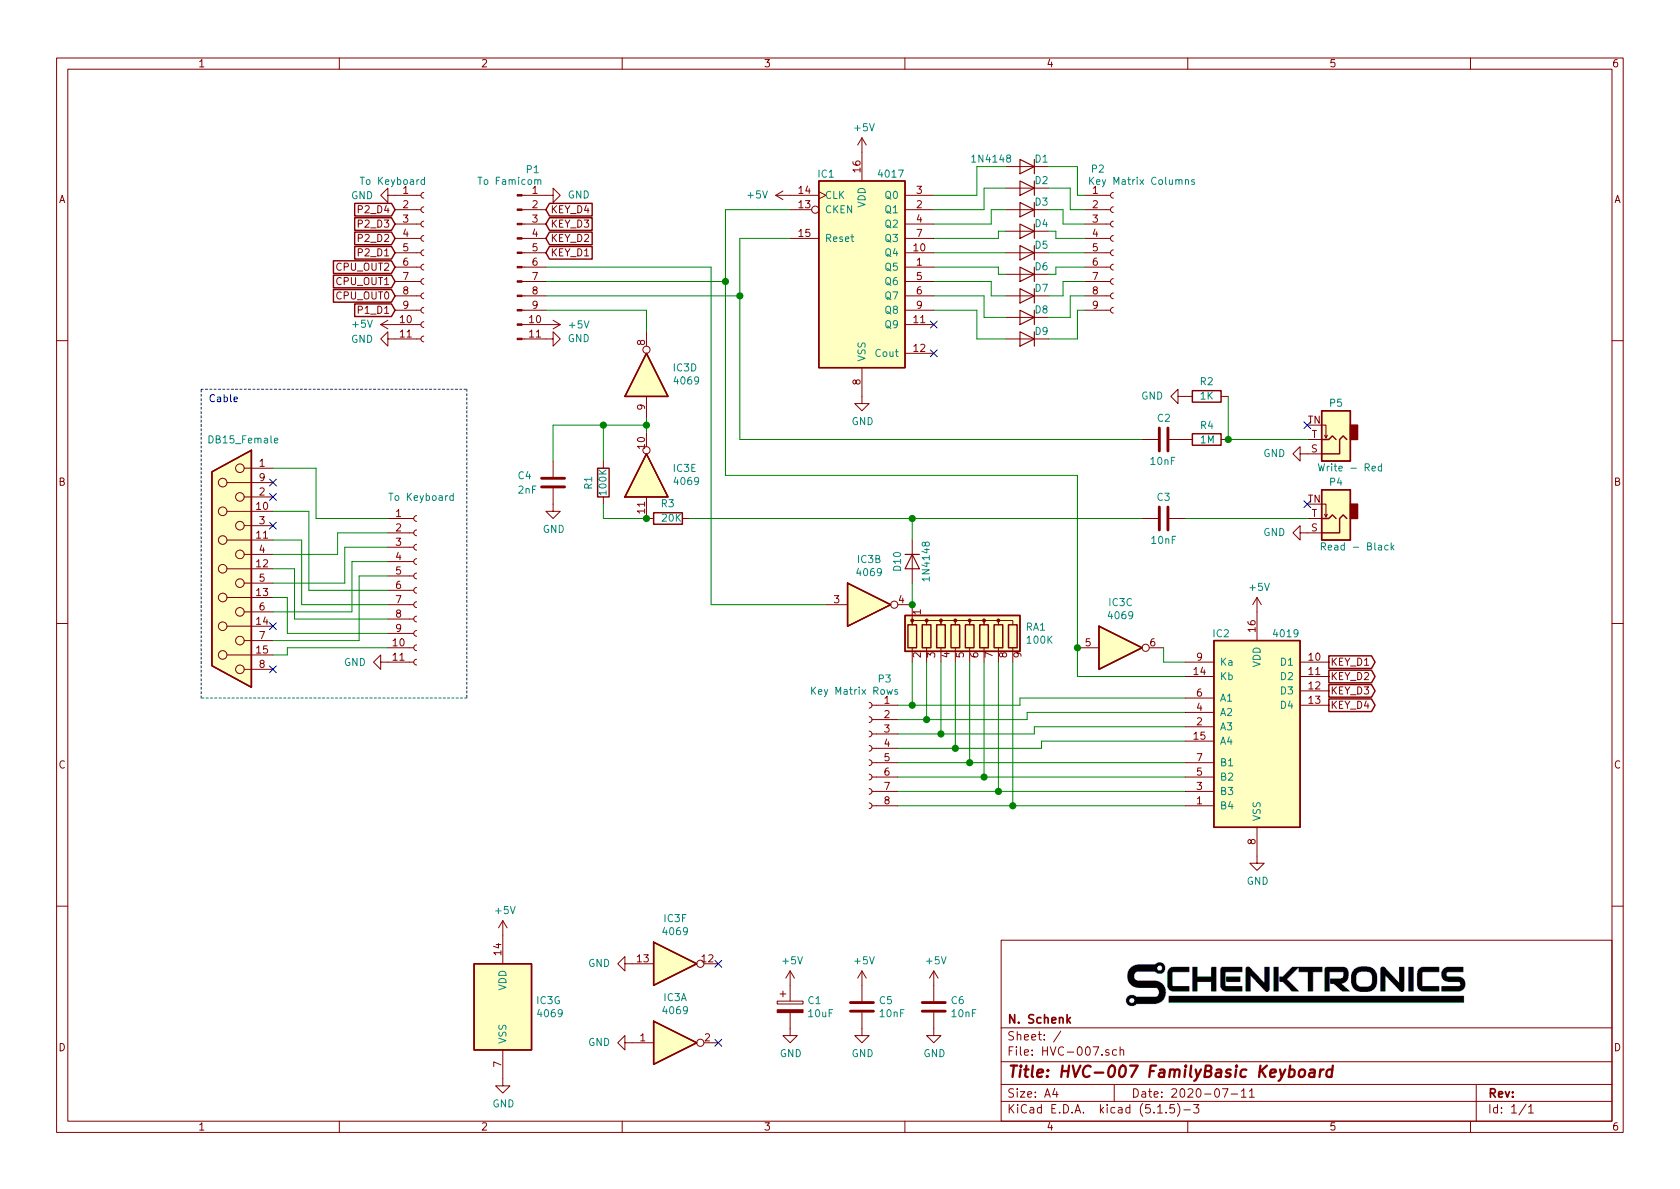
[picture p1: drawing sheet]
EESchema Schematic File Version 4
EELAYER 30 0
EELAYER END
$Descr A4 11693 8268
encoding utf-8
Sheet 1 1
Title "HVC-007 FamilyBasic Keyboard"
Date "2020-07-11"
Rev ""
Comp "N. Schenk"
Comment1 ""
Comment2 ""
Comment3 ""
Comment4 ""
$EndDescr
$Comp
L Connector:Conn_01x09_Female P2
U 1 1
P 7750 1750
F 0 "P2" H 7642 2335 50  0000 C CNN
F 1 "Key Matrix Columns" H 7950 2250 50  0000 C CNN
F 2 "" H 7750 1750 50  0001 C CNN
F 3 "~" H 7750 1750 50  0001 C CNN
	1    7750 1750
	1    0    0    -1  
$EndComp
$Comp
L Connector:Conn_01x08_Female P3
U 1 1
P 6050 5200
F 0 "P3" H 5942 5685 50  0000 C CNN
F 1 "Key Matrix Rows" H 6150 5600 50  0000 C CNN
F 2 "" H 6050 5200 50  0001 C CNN
F 3 "~" H 6050 5200 50  0001 C CNN
	1    6050 5200
	-1   0    0    -1  
$EndComp
$Comp
L 4xxx:4069 IC3
U 1 1
P 4700 7250
F 0 "IC3" H 4700 7567 50  0000 C CNN
F 1 "4069" H 4700 7476 50  0000 C CNN
F 2 "" H 4700 7250 50  0001 C CNN
F 3 "http://www.intersil.com/content/dam/Intersil/documents/cd40/cd4069ubms.pdf" H 4700 7250 50  0001 C CNN
	1    4700 7250
	1    0    0    -1  
$EndComp
$Comp
L 4xxx:4069 IC3
U 2 1
P 6050 4200
F 0 "IC3" H 6050 4517 50  0000 C CNN
F 1 "4069" H 6050 4426 50  0000 C CNN
F 2 "" H 6050 4200 50  0001 C CNN
F 3 "http://www.intersil.com/content/dam/Intersil/documents/cd40/cd4069ubms.pdf" H 6050 4200 50  0001 C CNN
	2    6050 4200
	1    0    0    -1  
$EndComp
$Comp
L 4xxx:4069 IC3
U 4 1
P 4500 2600
F 0 "IC3" V 4546 2420 50  0000 R CNN
F 1 "4069" V 4455 2420 50  0000 R CNN
F 2 "" H 4500 2600 50  0001 C CNN
F 3 "http://www.intersil.com/content/dam/Intersil/documents/cd40/cd4069ubms.pdf" H 4500 2600 50  0001 C CNN
	4    4500 2600
	0    -1   -1   0   
$EndComp
$Comp
L 4xxx:4069 IC3
U 5 1
P 4500 3300
F 0 "IC3" V 4546 3120 50  0000 R CNN
F 1 "4069" V 4455 3120 50  0000 R CNN
F 2 "" H 4500 3300 50  0001 C CNN
F 3 "http://www.intersil.com/content/dam/Intersil/documents/cd40/cd4069ubms.pdf" H 4500 3300 50  0001 C CNN
	5    4500 3300
	0    -1   -1   0   
$EndComp
$Comp
L 4xxx:4069 IC3
U 6 1
P 4700 6700
F 0 "IC3" H 4700 7017 50  0000 C CNN
F 1 "4069" H 4700 6926 50  0000 C CNN
F 2 "" H 4700 6700 50  0001 C CNN
F 3 "http://www.intersil.com/content/dam/Intersil/documents/cd40/cd4069ubms.pdf" H 4700 6700 50  0001 C CNN
	6    4700 6700
	1    0    0    -1  
$EndComp
$Comp
L 4xxx:4069 IC3
U 7 1
P 3500 7000
F 0 "IC3" H 3730 7046 50  0000 L CNN
F 1 "4069" H 3730 6955 50  0000 L CNN
F 2 "" H 3500 7000 50  0001 C CNN
F 3 "http://www.intersil.com/content/dam/Intersil/documents/cd40/cd4069ubms.pdf" H 3500 7000 50  0001 C CNN
	7    3500 7000
	1    0    0    -1  
$EndComp
$Comp
L 4xxx:4017 IC1
U 1 1
P 6000 1850
F 0 "IC1" H 5750 2500 50  0000 C CNN
F 1 "4017" H 6200 2500 50  0000 C CNN
F 2 "" H 6000 1850 50  0001 C CNN
F 3 "http://www.intersil.com/content/dam/Intersil/documents/cd40/cd4017bms-22bms.pdf" H 6000 1850 50  0001 C CNN
	1    6000 1850
	1    0    0    -1  
$EndComp
$Comp
L Device:D D1
U 1 1
P 7150 1150
F 0 "D1" H 7050 1100 50  0000 C CNN
F 1 "1N4148" H 7400 1100 50  0000 C CNN
F 2 "" H 7150 1150 50  0001 C CNN
F 3 "~" H 7150 1150 50  0001 C CNN
	1    7150 1150
	-1   0    0    1   
$EndComp
$Comp
L Device:C C5
U 1 1
P 6000 7000
F 0 "C5" H 6115 7046 50  0000 L CNN
F 1 "10nF" H 6115 6955 50  0000 L CNN
F 2 "" H 6038 6850 50  0001 C CNN
F 3 "~" H 6000 7000 50  0001 C CNN
	1    6000 7000
	1    0    0    -1  
$EndComp
$Comp
L Device:CP C1
U 1 1
P 5500 7000
F 0 "C1" H 5618 7046 50  0000 L CNN
F 1 "10uF" H 5618 6955 50  0000 L CNN
F 2 "" H 5538 6850 50  0001 C CNN
F 3 "~" H 5500 7000 50  0001 C CNN
	1    5500 7000
	1    0    0    -1  
$EndComp
$Comp
L Device:R R1
U 1 1
P 4200 3350
F 0 "R1" V 4300 3300 50  0000 L CNN
F 1 "100K" V 4200 3250 50  0000 L CNN
F 2 "" V 4130 3350 50  0001 C CNN
F 3 "~" H 4200 3350 50  0001 C CNN
	1    4200 3350
	-1   0    0    1   
$EndComp
$Comp
L Connector:Conn_01x11_Male P1
U 1 1
P 3600 1850
F 0 "P1" H 3708 2531 50  0000 C CNN
F 1 "To Famicom" H 3550 2450 50  0000 C CNN
F 2 "" H 3600 1850 50  0001 C CNN
F 3 "~" H 3600 1850 50  0001 C CNN
	1    3600 1850
	1    0    0    -1  
$EndComp
$Comp
L Device:R_Network08 RA1
U 1 1
P 6750 4400
F 0 "RA1" H 7138 4446 50  0000 L CNN
F 1 "100K" H 7138 4355 50  0000 L CNN
F 2 "Resistor_THT:R_Array_SIP9" V 7225 4400 50  0001 C CNN
F 3 "http://www.vishay.com/docs/31509/csc.pdf" H 6750 4400 50  0001 C CNN
	1    6750 4400
	1    0    0    -1  
$EndComp
$Comp
L Connector:AudioJack2_SwitchT P5
U 1 1
P 9300 3050
F 0 "P5" H 9300 2800 50  0000 C CNN
F 1 "Write - Red" H 9200 3250 50  0000 C CNN
F 2 "" H 9300 3050 50  0001 C CNN
F 3 "~" H 9300 3050 50  0001 C CNN
	1    9300 3050
	-1   0    0    1   
$EndComp
$Comp
L Device:D D2
U 1 1
P 7150 1300
F 0 "D2" H 7050 1250 50  0000 C CNN
F 1 "1N4148" H 7400 1250 50  0001 C CNN
F 2 "" H 7150 1300 50  0001 C CNN
F 3 "~" H 7150 1300 50  0001 C CNN
	1    7150 1300
	-1   0    0    1   
$EndComp
$Comp
L Device:D D3
U 1 1
P 7150 1450
F 0 "D3" H 7050 1400 50  0000 C CNN
F 1 "1N4148" H 7400 1400 50  0001 C CNN
F 2 "" H 7150 1450 50  0001 C CNN
F 3 "~" H 7150 1450 50  0001 C CNN
	1    7150 1450
	-1   0    0    1   
$EndComp
$Comp
L Device:D D4
U 1 1
P 7150 1600
F 0 "D4" H 7050 1550 50  0000 C CNN
F 1 "1N4148" H 7400 1550 50  0001 C CNN
F 2 "" H 7150 1600 50  0001 C CNN
F 3 "~" H 7150 1600 50  0001 C CNN
	1    7150 1600
	-1   0    0    1   
$EndComp
$Comp
L Device:D D5
U 1 1
P 7150 1750
F 0 "D5" H 7050 1700 50  0000 C CNN
F 1 "1N4148" H 7400 1700 50  0001 C CNN
F 2 "" H 7150 1750 50  0001 C CNN
F 3 "~" H 7150 1750 50  0001 C CNN
	1    7150 1750
	-1   0    0    1   
$EndComp
$Comp
L Device:D D6
U 1 1
P 7150 1900
F 0 "D6" H 7050 1850 50  0000 C CNN
F 1 "1N4148" H 7400 1850 50  0001 C CNN
F 2 "" H 7150 1900 50  0001 C CNN
F 3 "~" H 7150 1900 50  0001 C CNN
	1    7150 1900
	-1   0    0    1   
$EndComp
$Comp
L Device:D D7
U 1 1
P 7150 2050
F 0 "D7" H 7050 2000 50  0000 C CNN
F 1 "1N4148" H 7400 2000 50  0001 C CNN
F 2 "" H 7150 2050 50  0001 C CNN
F 3 "~" H 7150 2050 50  0001 C CNN
	1    7150 2050
	-1   0    0    1   
$EndComp
$Comp
L Device:D D8
U 1 1
P 7150 2200
F 0 "D8" H 7050 2150 50  0000 C CNN
F 1 "1N4148" H 7400 2150 50  0001 C CNN
F 2 "" H 7150 2200 50  0001 C CNN
F 3 "~" H 7150 2200 50  0001 C CNN
	1    7150 2200
	-1   0    0    1   
$EndComp
$Comp
L Device:D D9
U 1 1
P 7150 2350
F 0 "D9" H 7050 2300 50  0000 C CNN
F 1 "1N4148" H 7400 2300 50  0001 C CNN
F 2 "" H 7150 2350 50  0001 C CNN
F 3 "~" H 7150 2350 50  0001 C CNN
	1    7150 2350
	-1   0    0    1   
$EndComp
Wire Wire Line
	7550 1750 7300 1750
Wire Wire Line
	7550 1850 7350 1850
Wire Wire Line
	7350 1850 7350 1900
Wire Wire Line
	7350 1900 7300 1900
Wire Wire Line
	7550 1650 7350 1650
Wire Wire Line
	7350 1650 7350 1600
Wire Wire Line
	7350 1600 7300 1600
Wire Wire Line
	7550 1550 7400 1550
Wire Wire Line
	7400 1550 7400 1450
Wire Wire Line
	7400 1450 7300 1450
Wire Wire Line
	7550 1450 7450 1450
Wire Wire Line
	7450 1450 7450 1300
Wire Wire Line
	7450 1300 7300 1300
Wire Wire Line
	7550 1350 7500 1350
Wire Wire Line
	7500 1350 7500 1150
Wire Wire Line
	7500 1150 7300 1150
Wire Wire Line
	7550 1950 7400 1950
Wire Wire Line
	7400 1950 7400 2050
Wire Wire Line
	7400 2050 7300 2050
Wire Wire Line
	7550 2050 7450 2050
Wire Wire Line
	7450 2050 7450 2200
Wire Wire Line
	7450 2200 7300 2200
Wire Wire Line
	7550 2150 7500 2150
Wire Wire Line
	7500 2150 7500 2350
Wire Wire Line
	7500 2350 7300 2350
$Comp
L power:GND #PWR?
U 1 1
P 3800 1350
F 0 "#PWR?" H 3800 1100 50  0001 C CNN
F 1 "GND" V 3800 1200 50  0000 R CNN
F 2 "" H 3800 1350 50  0001 C CNN
F 3 "" H 3800 1350 50  0001 C CNN
	1    3800 1350
	0    -1   -1   0   
$EndComp
$Comp
L power:GND #PWR?
U 1 1
P 3800 2350
F 0 "#PWR?" H 3800 2100 50  0001 C CNN
F 1 "GND" V 3800 2200 50  0000 R CNN
F 2 "" H 3800 2350 50  0001 C CNN
F 3 "" H 3800 2350 50  0001 C CNN
	1    3800 2350
	0    -1   -1   0   
$EndComp
$Comp
L power:+5V #PWR?
U 1 1
P 3800 2250
F 0 "#PWR?" H 3800 2100 50  0001 C CNN
F 1 "+5V" V 3800 2400 50  0000 L CNN
F 2 "" H 3800 2250 50  0001 C CNN
F 3 "" H 3800 2250 50  0001 C CNN
	1    3800 2250
	0    1    1    0   
$EndComp
$Comp
L power:+5V #PWR?
U 1 1
P 6000 1050
F 0 "#PWR?" H 6000 900 50  0001 C CNN
F 1 "+5V" H 6015 1223 50  0000 C CNN
F 2 "" H 6000 1050 50  0001 C CNN
F 3 "" H 6000 1050 50  0001 C CNN
	1    6000 1050
	1    0    0    -1  
$EndComp
$Comp
L power:GND #PWR?
U 1 1
P 6000 2750
F 0 "#PWR?" H 6000 2500 50  0001 C CNN
F 1 "GND" H 6005 2577 50  0000 C CNN
F 2 "" H 6000 2750 50  0001 C CNN
F 3 "" H 6000 2750 50  0001 C CNN
	1    6000 2750
	1    0    0    -1  
$EndComp
Wire Wire Line
	7000 1600 6950 1600
Wire Wire Line
	6950 1600 6950 1650
Wire Wire Line
	7000 1900 6950 1900
Wire Wire Line
	6950 1900 6950 1850
Wire Wire Line
	7000 2050 6900 2050
Wire Wire Line
	6900 2050 6900 1950
Wire Wire Line
	7000 2200 6850 2200
Wire Wire Line
	6850 2200 6850 2050
Wire Wire Line
	7000 2350 6800 2350
Wire Wire Line
	6800 2350 6800 2150
Wire Wire Line
	7000 1450 6900 1450
Wire Wire Line
	6900 1450 6900 1550
Wire Wire Line
	7000 1300 6850 1300
Wire Wire Line
	6850 1300 6850 1450
Wire Wire Line
	7000 1150 6800 1150
Wire Wire Line
	6800 1150 6800 1350
Wire Wire Line
	6500 1350 6800 1350
Wire Wire Line
	6500 1450 6850 1450
Wire Wire Line
	6500 1550 6900 1550
Wire Wire Line
	6500 1650 6950 1650
Wire Wire Line
	6500 1750 7000 1750
Wire Wire Line
	6500 1850 6950 1850
Wire Wire Line
	6500 1950 6900 1950
Wire Wire Line
	6500 2050 6850 2050
Wire Wire Line
	6500 2150 6800 2150
Wire Wire Line
	6350 4600 6350 4900
Wire Wire Line
	6450 4600 6450 5000
Wire Wire Line
	6550 4600 6550 5100
Wire Wire Line
	6650 4600 6650 5200
Wire Wire Line
	6750 4600 6750 5300
Wire Wire Line
	6850 4600 6850 5400
Wire Wire Line
	6950 4600 6950 5500
Wire Wire Line
	7050 4600 7050 5600
NoConn ~ 6500 2250
NoConn ~ 6500 2450
Wire Wire Line
	5050 1950 5050 1450
Wire Wire Line
	5050 1450 5500 1450
$Comp
L power:+5V #PWR?
U 1 1
P 5500 1350
F 0 "#PWR?" H 5500 1200 50  0001 C CNN
F 1 "+5V" V 5500 1500 50  0000 L CNN
F 2 "" H 5500 1350 50  0001 C CNN
F 3 "" H 5500 1350 50  0001 C CNN
	1    5500 1350
	0    -1   -1   0   
$EndComp
Wire Wire Line
	3800 2050 5150 2050
Wire Wire Line
	5150 2050 5150 1650
Wire Wire Line
	5150 1650 5500 1650
Wire Wire Line
	3800 1950 5050 1950
Wire Wire Line
	3800 1850 4950 1850
$Comp
L Device:C C4
U 1 1
P 3850 3350
F 0 "C4" H 3600 3400 50  0000 L CNN
F 1 "2nF" H 3600 3300 50  0000 L CNN
F 2 "" H 3888 3200 50  0001 C CNN
F 3 "~" H 3850 3350 50  0001 C CNN
	1    3850 3350
	1    0    0    -1  
$EndComp
$Comp
L Device:C C6
U 1 1
P 6500 7000
F 0 "C6" H 6615 7046 50  0000 L CNN
F 1 "10nF" H 6615 6955 50  0000 L CNN
F 2 "" H 6538 6850 50  0001 C CNN
F 3 "~" H 6500 7000 50  0001 C CNN
	1    6500 7000
	1    0    0    -1  
$EndComp
$Comp
L Device:C C3
U 1 1
P 8100 3600
F 0 "C3" V 7950 3600 50  0000 C CNN
F 1 "10nF" V 8250 3600 50  0000 C CNN
F 2 "" H 8138 3450 50  0001 C CNN
F 3 "~" H 8100 3600 50  0001 C CNN
	1    8100 3600
	0    1    1    0   
$EndComp
$Comp
L Device:C C2
U 1 1
P 8100 3050
F 0 "C2" V 7950 3000 50  0000 L CNN
F 1 "10nF" V 8250 2950 50  0000 L CNN
F 2 "" H 8138 2900 50  0001 C CNN
F 3 "~" H 8100 3050 50  0001 C CNN
	1    8100 3050
	0    1    1    0   
$EndComp
$Comp
L Device:R R2
U 1 1
P 8400 2750
F 0 "R2" V 8500 2750 50  0000 C CNN
F 1 "1K" V 8400 2750 50  0000 C CNN
F 2 "" V 8330 2750 50  0001 C CNN
F 3 "~" H 8400 2750 50  0001 C CNN
	1    8400 2750
	0    -1   -1   0   
$EndComp
$Comp
L Device:R R3
U 1 1
P 4650 3600
F 0 "R3" V 4750 3550 50  0000 L CNN
F 1 "20K" V 4650 3500 50  0000 L CNN
F 2 "" V 4580 3600 50  0001 C CNN
F 3 "~" H 4650 3600 50  0001 C CNN
	1    4650 3600
	0    -1   -1   0   
$EndComp
$Comp
L Device:R R4
U 1 1
P 8400 3050
F 0 "R4" V 8300 3000 50  0000 L CNN
F 1 "1M" V 8400 3000 50  0000 L CNN
F 2 "" V 8330 3050 50  0001 C CNN
F 3 "~" H 8400 3050 50  0001 C CNN
	1    8400 3050
	0    1    1    0   
$EndComp
$Comp
L Device:D D10
U 1 1
P 6350 3900
F 0 "D10" H 6350 3800 50  0000 C CNN
F 1 "1N4148" H 6350 4000 50  0000 C CNN
F 2 "" H 6350 3900 50  0001 C CNN
F 3 "~" H 6350 3900 50  0001 C CNN
	1    6350 3900
	0    1    1    0   
$EndComp
$Comp
L _NTSCustom:4019 IC2
U 1 1
P 8750 5050
F 0 "IC2" H 8500 5700 50  0000 C CNN
F 1 "4019" H 8950 5700 50  0000 C CNN
F 2 "" H 8750 5050 50  0001 C CNN
F 3 "https://www.ti.com/lit/ds/symlink/cd4019b.pdf" H 8750 5050 50  0001 C CNN
	1    8750 5050
	1    0    0    -1  
$EndComp
$Comp
L power:GND #PWR?
U 1 1
P 8750 5950
F 0 "#PWR?" H 8750 5700 50  0001 C CNN
F 1 "GND" H 8755 5777 50  0000 C CNN
F 2 "" H 8750 5950 50  0001 C CNN
F 3 "" H 8750 5950 50  0001 C CNN
	1    8750 5950
	1    0    0    -1  
$EndComp
$Comp
L power:+5V #PWR?
U 1 1
P 8750 4250
F 0 "#PWR?" H 8750 4100 50  0001 C CNN
F 1 "+5V" H 8765 4423 50  0000 C CNN
F 2 "" H 8750 4250 50  0001 C CNN
F 3 "" H 8750 4250 50  0001 C CNN
	1    8750 4250
	1    0    0    -1  
$EndComp
Wire Wire Line
	6250 4900 6350 4900
Wire Wire Line
	6250 5000 6450 5000
Wire Wire Line
	6250 5100 6550 5100
Wire Wire Line
	6250 5200 6650 5200
Wire Wire Line
	6250 5300 6750 5300
Wire Wire Line
	6250 5400 6850 5400
Wire Wire Line
	6250 5500 6950 5500
Wire Wire Line
	6250 5600 7050 5600
Wire Wire Line
	7050 5600 8250 5600
Connection ~ 7050 5600
Wire Wire Line
	6550 5100 7200 5100
Wire Wire Line
	7200 5100 7200 5050
Wire Wire Line
	7200 5050 8250 5050
Connection ~ 6550 5100
Wire Wire Line
	6950 5500 8250 5500
Connection ~ 6950 5500
Wire Wire Line
	6450 5000 7150 5000
Wire Wire Line
	7150 5000 7150 4950
Wire Wire Line
	7150 4950 8250 4950
Connection ~ 6450 5000
Wire Wire Line
	6850 5400 8250 5400
Connection ~ 6850 5400
Wire Wire Line
	6350 4900 7100 4900
Wire Wire Line
	7100 4900 7100 4850
Wire Wire Line
	7100 4850 8250 4850
Connection ~ 6350 4900
Wire Wire Line
	6750 5300 8250 5300
Connection ~ 6750 5300
Wire Wire Line
	6650 5200 7250 5200
Wire Wire Line
	7250 5200 7250 5150
Wire Wire Line
	7250 5150 8250 5150
Connection ~ 6650 5200
$Comp
L 4xxx:4069 IC3
U 3 1
P 7800 4500
F 0 "IC3" H 7800 4817 50  0000 C CNN
F 1 "4069" H 7800 4726 50  0000 C CNN
F 2 "" H 7800 4500 50  0001 C CNN
F 3 "http://www.intersil.com/content/dam/Intersil/documents/cd40/cd4069ubms.pdf" H 7800 4500 50  0001 C CNN
	3    7800 4500
	1    0    0    -1  
$EndComp
Wire Wire Line
	8100 4600 8250 4600
Wire Wire Line
	8250 4700 7500 4700
Wire Wire Line
	7500 4700 7500 4500
Text GLabel 3800 1750 2    50   Input ~ 0
KEY_D1
Text GLabel 9250 4600 2    50   Output ~ 0
KEY_D1
Text GLabel 3800 1650 2    50   Input ~ 0
KEY_D2
Text GLabel 9250 4700 2    50   Output ~ 0
KEY_D2
Text GLabel 9250 4800 2    50   Output ~ 0
KEY_D3
Text GLabel 3800 1550 2    50   Input ~ 0
KEY_D3
Text GLabel 9250 4900 2    50   Output ~ 0
KEY_D4
Text GLabel 3800 1450 2    50   Input ~ 0
KEY_D4
Wire Wire Line
	5050 1950 5050 3300
Wire Wire Line
	5050 3300 7500 3300
Connection ~ 5050 1950
Wire Wire Line
	3800 2150 4500 2150
Wire Wire Line
	4500 2150 4500 2300
$Comp
L power:GND #PWR?
U 1 1
P 3500 7500
F 0 "#PWR?" H 3500 7250 50  0001 C CNN
F 1 "GND" H 3505 7327 50  0000 C CNN
F 2 "" H 3500 7500 50  0001 C CNN
F 3 "" H 3500 7500 50  0001 C CNN
	1    3500 7500
	1    0    0    -1  
$EndComp
$Comp
L power:+5V #PWR?
U 1 1
P 3500 6500
F 0 "#PWR?" H 3500 6350 50  0001 C CNN
F 1 "+5V" H 3515 6673 50  0000 C CNN
F 2 "" H 3500 6500 50  0001 C CNN
F 3 "" H 3500 6500 50  0001 C CNN
	1    3500 6500
	1    0    0    -1  
$EndComp
$Comp
L power:+5V #PWR?
U 1 1
P 5500 6850
F 0 "#PWR?" H 5500 6700 50  0001 C CNN
F 1 "+5V" H 5515 7023 50  0000 C CNN
F 2 "" H 5500 6850 50  0001 C CNN
F 3 "" H 5500 6850 50  0001 C CNN
	1    5500 6850
	1    0    0    -1  
$EndComp
$Comp
L power:GND #PWR?
U 1 1
P 5500 7150
F 0 "#PWR?" H 5500 6900 50  0001 C CNN
F 1 "GND" H 5505 6977 50  0000 C CNN
F 2 "" H 5500 7150 50  0001 C CNN
F 3 "" H 5500 7150 50  0001 C CNN
	1    5500 7150
	1    0    0    -1  
$EndComp
$Comp
L power:GND #PWR?
U 1 1
P 6000 7150
F 0 "#PWR?" H 6000 6900 50  0001 C CNN
F 1 "GND" H 6005 6977 50  0000 C CNN
F 2 "" H 6000 7150 50  0001 C CNN
F 3 "" H 6000 7150 50  0001 C CNN
	1    6000 7150
	1    0    0    -1  
$EndComp
$Comp
L power:+5V #PWR?
U 1 1
P 6000 6850
F 0 "#PWR?" H 6000 6700 50  0001 C CNN
F 1 "+5V" H 6015 7023 50  0000 C CNN
F 2 "" H 6000 6850 50  0001 C CNN
F 3 "" H 6000 6850 50  0001 C CNN
	1    6000 6850
	1    0    0    -1  
$EndComp
$Comp
L power:GND #PWR?
U 1 1
P 6500 7150
F 0 "#PWR?" H 6500 6900 50  0001 C CNN
F 1 "GND" H 6505 6977 50  0000 C CNN
F 2 "" H 6500 7150 50  0001 C CNN
F 3 "" H 6500 7150 50  0001 C CNN
	1    6500 7150
	1    0    0    -1  
$EndComp
$Comp
L power:+5V #PWR?
U 1 1
P 6500 6850
F 0 "#PWR?" H 6500 6700 50  0001 C CNN
F 1 "+5V" H 6515 7023 50  0000 C CNN
F 2 "" H 6500 6850 50  0001 C CNN
F 3 "" H 6500 6850 50  0001 C CNN
	1    6500 6850
	1    0    0    -1  
$EndComp
$Comp
L power:GND #PWR?
U 1 1
P 4400 7250
F 0 "#PWR?" H 4400 7000 50  0001 C CNN
F 1 "GND" V 4400 7100 50  0000 R CNN
F 2 "" H 4400 7250 50  0001 C CNN
F 3 "" H 4400 7250 50  0001 C CNN
	1    4400 7250
	0    1    -1   0   
$EndComp
NoConn ~ 9100 2950
NoConn ~ 9100 3500
$Comp
L power:GND #PWR?
U 1 1
P 9100 3700
F 0 "#PWR?" H 9100 3450 50  0001 C CNN
F 1 "GND" V 9100 3550 50  0000 R CNN
F 2 "" H 9100 3700 50  0001 C CNN
F 3 "" H 9100 3700 50  0001 C CNN
	1    9100 3700
	0    1    -1   0   
$EndComp
$Comp
L power:GND #PWR?
U 1 1
P 9100 3150
F 0 "#PWR?" H 9100 2900 50  0001 C CNN
F 1 "GND" V 9100 3000 50  0000 R CNN
F 2 "" H 9100 3150 50  0001 C CNN
F 3 "" H 9100 3150 50  0001 C CNN
	1    9100 3150
	0    1    -1   0   
$EndComp
$Comp
L power:GND #PWR?
U 1 1
P 8250 2750
F 0 "#PWR?" H 8250 2500 50  0001 C CNN
F 1 "GND" V 8250 2600 50  0000 R CNN
F 2 "" H 8250 2750 50  0001 C CNN
F 3 "" H 8250 2750 50  0001 C CNN
	1    8250 2750
	0    1    -1   0   
$EndComp
Wire Wire Line
	4500 2900 4500 2950
$Comp
L power:GND #PWR?
U 1 1
P 3850 3500
F 0 "#PWR?" H 3850 3250 50  0001 C CNN
F 1 "GND" H 3855 3327 50  0000 C CNN
F 2 "" H 3850 3500 50  0001 C CNN
F 3 "" H 3850 3500 50  0001 C CNN
	1    3850 3500
	1    0    0    -1  
$EndComp
$Comp
L power:GND #PWR?
U 1 1
P 4400 6700
F 0 "#PWR?" H 4400 6450 50  0001 C CNN
F 1 "GND" V 4400 6550 50  0000 R CNN
F 2 "" H 4400 6700 50  0001 C CNN
F 3 "" H 4400 6700 50  0001 C CNN
	1    4400 6700
	0    1    -1   0   
$EndComp
NoConn ~ 5000 6700
NoConn ~ 5000 7250
Wire Wire Line
	4950 4200 5750 4200
Wire Wire Line
	4950 1850 4950 4200
Wire Wire Line
	4200 3200 4200 2950
Wire Wire Line
	4200 2950 4500 2950
Connection ~ 4500 2950
Wire Wire Line
	4500 2950 4500 3000
Wire Wire Line
	4200 3500 4200 3600
Wire Wire Line
	4200 3600 4500 3600
Connection ~ 4500 3600
Wire Wire Line
	4800 3600 6350 3600
Connection ~ 6350 4200
Wire Wire Line
	6350 4050 6350 4200
Wire Wire Line
	6350 3750 6350 3600
$Comp
L Connector:AudioJack2_SwitchT P4
U 1 1
P 9300 3600
F 0 "P4" H 9300 3350 50  0000 C CNN
F 1 "Read - Black" H 9150 3800 50  0000 C CNN
F 2 "" H 9300 3600 50  0001 C CNN
F 3 "~" H 9300 3600 50  0001 C CNN
	1    9300 3600
	-1   0    0    1   
$EndComp
Wire Wire Line
	8250 3600 9100 3600
Wire Wire Line
	5150 3050 5150 2050
Connection ~ 5150 2050
Wire Wire Line
	4200 2950 3850 2950
Connection ~ 4200 2950
Wire Wire Line
	3850 2950 3850 3200
Wire Wire Line
	8550 3050 9100 3050
Connection ~ 8550 3050
Wire Wire Line
	8550 2750 8550 3050
Connection ~ 7500 4500
Wire Wire Line
	8100 4500 8100 4600
Wire Wire Line
	7500 3300 7500 4500
Wire Wire Line
	5150 3050 7950 3050
Wire Wire Line
	7950 3600 6350 3600
Connection ~ 6350 3600
$Comp
L Connector:Conn_01x11_Female J?
U 1 1
P 2900 4100
F 0 "J?" H 2928 4126 50  0001 L CNN
F 1 "To Keyboard" H 2700 4750 50  0000 L CNN
F 2 "" H 2900 4100 50  0001 C CNN
F 3 "~" H 2900 4100 50  0001 C CNN
	1    2900 4100
	1    0    0    -1  
$EndComp
$Comp
L Connector:DB15_Female J?
U 1 1
P 1600 3950
F 0 "J?" H 1506 4942 50  0001 C CNN
F 1 "DB15_Female" H 1506 4850 50  0000 C CNN
F 2 "" H 1600 3950 50  0001 C CNN
F 3 " ~" H 1600 3950 50  0001 C CNN
	1    1600 3950
	-1   0    0    -1  
$EndComp
$Comp
L power:GND #PWR?
U 1 1
P 2700 4600
F 0 "#PWR?" H 2700 4350 50  0001 C CNN
F 1 "GND" V 2700 4450 50  0000 R CNN
F 2 "" H 2700 4600 50  0001 C CNN
F 3 "" H 2700 4600 50  0001 C CNN
	1    2700 4600
	0    1    1    0   
$EndComp
Wire Wire Line
	2000 4150 2000 4400
Wire Wire Line
	2050 3950 2050 4300
Wire Wire Line
	2100 3750 2100 4200
Wire Wire Line
	2150 3550 2150 4100
Wire Wire Line
	2000 4550 2000 4500
Wire Wire Line
	2500 4450 2500 4000
Wire Wire Line
	2500 4000 2700 4000
Wire Wire Line
	2450 4250 2450 3900
Wire Wire Line
	2450 3900 2700 3900
Wire Wire Line
	2400 4050 2400 3800
Wire Wire Line
	2400 3800 2700 3800
Wire Wire Line
	2350 3850 2350 3700
Wire Wire Line
	2350 3700 2700 3700
Wire Wire Line
	2200 3250 2200 3600
NoConn ~ 1900 3350
NoConn ~ 1900 3450
NoConn ~ 1900 3650
NoConn ~ 1900 4350
NoConn ~ 1900 4650
Wire Wire Line
	1900 3250 2200 3250
Wire Wire Line
	1900 3550 2150 3550
Wire Wire Line
	1900 3750 2100 3750
Wire Wire Line
	1900 3950 2050 3950
Wire Wire Line
	1900 4150 2000 4150
Wire Wire Line
	1900 4550 2000 4550
Wire Wire Line
	2000 4500 2700 4500
Wire Wire Line
	1900 4450 2500 4450
Wire Wire Line
	2000 4400 2700 4400
Wire Wire Line
	2050 4300 2700 4300
Wire Wire Line
	1900 4250 2450 4250
Wire Wire Line
	2100 4200 2700 4200
Wire Wire Line
	2150 4100 2700 4100
Wire Wire Line
	1900 4050 2400 4050
Wire Wire Line
	1900 3850 2350 3850
Wire Wire Line
	2200 3600 2700 3600
Wire Notes Line
	1400 2700 3250 2700
Wire Notes Line
	3250 2700 3250 4850
Wire Notes Line
	3250 4850 1400 4850
Wire Notes Line
	1400 4850 1400 2700
Text Notes 1450 2800 0    50   ~ 0
Cable
$Comp
L power:+5V #PWR?
U 1 1
P 2750 2250
F 0 "#PWR?" H 2750 2100 50  0001 C CNN
F 1 "+5V" V 2750 2400 50  0000 L CNN
F 2 "" H 2750 2250 50  0001 C CNN
F 3 "" H 2750 2250 50  0001 C CNN
	1    2750 2250
	0    -1   -1   0   
$EndComp
$Comp
L power:GND #PWR?
U 1 1
P 2750 1350
F 0 "#PWR?" H 2750 1100 50  0001 C CNN
F 1 "GND" V 2750 1200 50  0000 R CNN
F 2 "" H 2750 1350 50  0001 C CNN
F 3 "" H 2750 1350 50  0001 C CNN
	1    2750 1350
	0    1    1    0   
$EndComp
Text GLabel 2750 1450 0    50   Input ~ 0
P2_D4
Text GLabel 2750 1550 0    50   Input ~ 0
P2_D3
Text GLabel 2750 1650 0    50   Input ~ 0
P2_D2
Text GLabel 2750 1750 0    50   Input ~ 0
P2_D1
Text GLabel 2750 1850 0    50   Input ~ 0
CPU_OUT2
Text GLabel 2750 1950 0    50   Input ~ 0
CPU_OUT1
Text GLabel 2750 2050 0    50   Input ~ 0
CPU_OUT0
Text GLabel 2750 2150 0    50   Input ~ 0
P1_D1
$Comp
L power:GND #PWR?
U 1 1
P 2750 2350
F 0 "#PWR?" H 2750 2100 50  0001 C CNN
F 1 "GND" V 2750 2200 50  0000 R CNN
F 2 "" H 2750 2350 50  0001 C CNN
F 3 "" H 2750 2350 50  0001 C CNN
	1    2750 2350
	0    1    1    0   
$EndComp
$Comp
L Connector:Conn_01x11_Female J?
U 1 1
P 2950 1850
F 0 "J?" H 2978 1876 50  0001 L CNN
F 1 "To Keyboard" H 2500 2450 50  0000 L CNN
F 2 "" H 2950 1850 50  0001 C CNN
F 3 "~" H 2950 1850 50  0001 C CNN
	1    2950 1850
	1    0    0    -1  
$EndComp
$EndSCHEMATC
